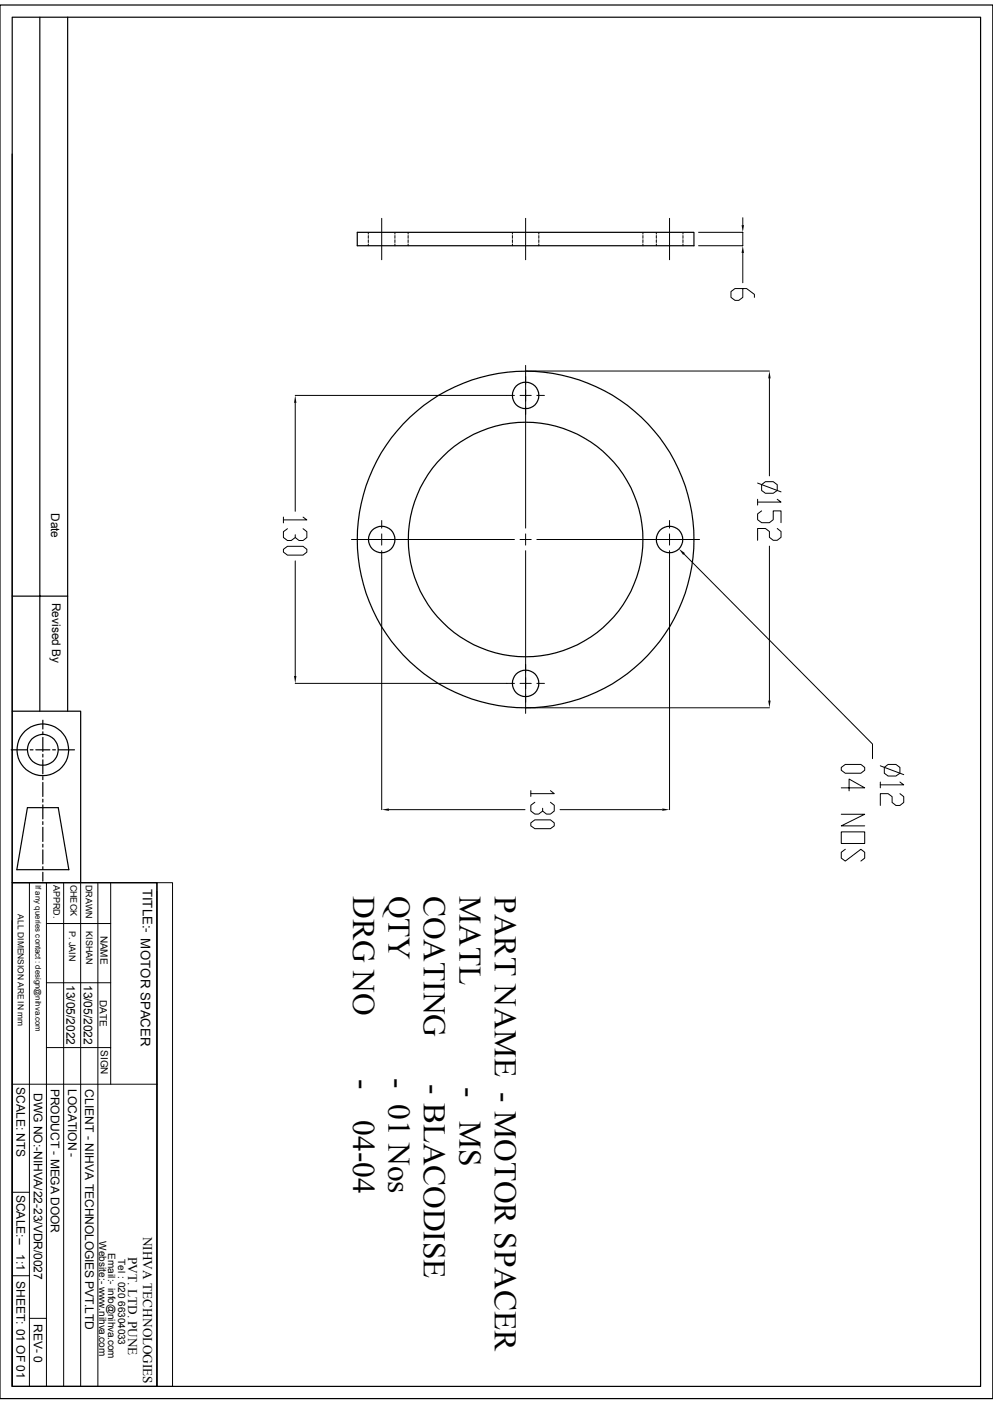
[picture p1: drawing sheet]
<svg xmlns="http://www.w3.org/2000/svg" width="210mm" height="297mm" viewBox="0 0 210 297" stroke-linecap="round" stroke-linejoin="round" font-family="sans-serif">
<g fill="none" stroke="#000" stroke-width=".25">
<path d="M0 1.1h210v294.8h-210zM2.6 3.6h204.8v289.7h-204.8zM8.4 3.6v146.9M14.3 3.6v146.9M2.6 32.6v117.9h14.5v36.2M75.6 49.1h71.2v2.9h-71.2zM2.6 126.1h11.7M2.4 158.6h3.4M2.6 150.5v36.2M6.4 158.6h.6M7.6 158.6h2.9M9.1 152.4v1.8"/>
<path d="M9.1 154.8v.6M9.1 156v3M9.1 159.6v.5M11.1 158.6h.6M12.3 158.6h3.4M5.8 170.9h6.5l2.3 13.1h-11zM9.1 160.7v3M9.1 164.3v.6M9.1 165.5v3M9.1 169.1v.6M9.1 170.3v2.9M9.1 173.8v.6"/>
<path d="M9.1 175v3M9.1 178.6v.6M9.1 179.8v3M2.6 186.7h30.6v106.6h-30.6zM2.6 194.8v98.5M9.1 184.5v1.9M9.1 183.3v.6"/>
<circle cx="111.2" cy="83.6" r="2.8"/>
<circle cx="80.7" cy="114.1" r="2.8"/>
<circle cx="111.2" cy="114.1" r="35.6"/>
<circle cx="111.2" cy="114.1" r="24.8"/>
<circle cx="141.6" cy="114.1" r="2.8"/>
<circle cx="9.1" cy="158.6" r="5.5"/>
<circle cx="9.1" cy="158.6" r="3.3"/>
<circle cx="111.2" cy="144.6" r="2.8"/>
</g>
<g fill="none" stroke="#000" stroke-width=".21">
<path d="M77.9 49.1v.4M77.9 49.8v.6M77.9 50.7v.6M77.9 51.6v.4M80.7 46.2v8.7M83.5 49.1v.4M83.5 49.8v.6M83.5 50.7v.6M83.5 51.6v.4M86.3 49.1v.4M86.3 49.8v.6M86.3 50.7v.6"/>
<path d="M86.3 51.6v.4M108.4 49.1v.4M108.4 49.8v.6M108.4 50.7v.6M108.4 51.6v.4M111.2 46.2v8.7M114 49.1v.4M114 49.8v.6M114 50.7v.6M114 51.6v.4M136 49.1v.4M136 49.8v.6"/>
<path d="M136 50.7v.6M136 51.6v.4M138.8 49.1v.4M138.8 49.8v.6M138.8 50.7v.6M138.8 51.6v.4M141.6 46.2v8.7M144.4 49.1v.4M144.4 49.8v.6M144.4 50.7v.6M144.4 51.6v.4M147.7 49.1h9.4v2.9h-9.4"/>
<path d="M157.1 46.1v1.5M157.1 53.5v6.3M111.2 77.3v34.4M111.2 78.5h51.5M157.1 61v1.9l-.8 .6h-.9l-.8-.6v-1.2l.8-.7h2.5l1.7 1.3v.6M62.4 83.7h46.4M62.4 85.2v23M110 83.7h1.2v1.2M111.2 82.5v1.2h1.2M113.5 83.7h1.6M162.7 80.1v20.6M59.9 109.4v1.2"/>
<path d="M59.9 116.2l.9-.6h3.3l.8 .6v.6l-.8 .6h-3.3l-.9-.6zM60.8 111.8l-.9 .7v1.2l.9 .6h.8l.8-.6M62.4 118.7v24.3M64.1 109.4l.8 .6h-5M64.1 111.8l.8 .7v1.2l-.8 .6h-.9l-.8-.6v-.6M74.3 114.1h34.5M79.5 114.1h1.2v1.2M80.7 112.9v1.2h1.2M80.7 110.1v1.6M80.7 116.5v54.8M110 114.1h1.2v1.2M111.2 116.5v34.4"/>
<path d="M111.2 112.9v1.2h1.2M113.5 114.1h34.5M140.4 114.1h1.2v1.2M141.6 110.1v1.6M141.6 116.5v54.8M141.6 112.9v1.2h1.2M144.7 117.2l39.8 40.2v3.1M160.2 102.2l5 1.9M160.2 105.6v1.2M161.1 102.5l.8-.6h1.6l.9 .6v1.3l-.9 .6h-1.6l-.8-.6zM161.1 108.1l-.9 .6v1.2l.9 .7h1.6l.8-.7v-1.8h1.7v2.5M162.7 115.5v32.7"/>
<path d="M164.4 105.6l.8 .6h-5M164.4 111.8l.8 .6v1.3l-.8 .6h-.9l-.8-.6v-1.3l-.8-.6h-1.7v2.5M62.4 144.6h46.4M110 144.6h1.2v1.2M111.2 143.4v1.2h1.2M111.2 149.7h51.5M113.5 144.6h1.6M82.3 171.3h28.7M112.3 174.1l.8-.7h3.3l.8 .7v.6l-.8 .6h-3.3l-.8-.6zM112.3 167.3v1.2M113.1 169.7l-.8 .6v1.3l.8 .6h.8l.9-.6M116.4 167.3l.8 .6h-4.9"/>
<path d="M116.4 169.7l.8 .6v1.3l-.8 .6h-.8l-.8-.6v-.6M118.4 171.3h21.7M177.9 162.3l.9-.6h3.3l.8 .6v.6l-.8 .7h-3.3l-.9-.7zM177.9 176h5v2.4h-5zM177.9 166.7h5l-3.3-1.9v2.5M177.9 172.3h5l-5 2.4h5M178.8 179.7l-.9 .6v1.2l.9 .7 3.3-2.5 .8 .6v1.2l-.8 .7M186.2 162l4.9 1.9M186.2 165.4v1.3M187 162.3l.8-.6h1.7l.8 .6v1.3l-.8 .6h-1.7l-.8-.6zM190.3 165.4l.8 .6h-4.9M190.3 167.9l.8 .6v1.3l-.8 .6h-.8l-.8-.6v-1.3l-.9-.6h-1.6v2.5"/>
<path d="M2.6 186.7h30.6M6.2 186.7v106.6M9.8 195.4h13.6M9.8 186.7v106.6M13.5 186.7v106.6M17.1 186.7v106.6M20.7 186.7v106.6M23.4 186.7v42.7M33.2 186.7h3.3v106.6h-3.3zM33.2 188.6v104.7M9.8 207.9h13.6M2.6 229.4h30.6"/>
<path d="M9.8 221.6h13.6M2.6 252.2h3.6M2.6 269.9h3.6M6.2 278.9h3.6"/>
</g>
<path d="M156.8 47.6h.6l-.3 1.5zM157.1 52l.3 1.5h-.6zM62.4 83.7l.3 1.5h-.5zM162.7 78.5l.3 1.6h-.5zM143.6 116.1l1.3 .9-.4 .4zM62.2 143h.5l-.3 1.6zM162.5 148.2h.5l-.3 1.5zM80.7 171.3l1.6-.3v.5zM140.1 171l1.5 .3-1.5 .2z" fill="#000"/>
<g font-size="6.6">
<text x="74.7" y="189.6" transform="rotate(90 74.7 189.6)">DRG NO</text>
<text x="82.2" y="189.4" transform="rotate(90 82.2 189.4)">QTY</text>
<text x="89.7" y="189.4" transform="rotate(90 89.7 189.4)">COATING</text>
<text x="97.2" y="189.6" transform="rotate(90 97.2 189.6)">MATL</text>
<text x="104.6" y="189.6" transform="rotate(90 104.6 189.6)">PART NAME - MOTOR SPACER</text>
<text x="82.2" y="228" transform="rotate(90 82.2 228)">- 01 Nos</text>
<text x="74.7" y="228.2" transform="rotate(90 74.7 228.2)">-</text>
<text x="89.7" y="229.4" transform="rotate(90 89.7 229.4)">- BLACODISE</text>
<text x="97.2" y="230" transform="rotate(90 97.2 230)">-</text>
<text x="74.7" y="237" transform="rotate(90 74.7 237)">04-04</text>
<text x="97.2" y="237.2" transform="rotate(90 97.2 237.2)">MS</text>
</g>
<g font-size="2.8">
<text x="30.2" y="188" transform="rotate(90 30.2 188)">TITLE:- MOTOR SPACER</text>
<text x="30.3" y="261.6" transform="rotate(90 30.3 261.6)">NIHVA TECHNOLOGIES</text>
<text x="27.1" y="265.9" transform="rotate(90 27.1 265.9)">PVT. LTD. PUNE</text>
</g>
<g font-size="2.5">
<text x="10.8" y="108.5" transform="rotate(90 10.8 108.5)">Date</text>
<text x="11" y="127.5" transform="rotate(90 11 127.5)">Revised By</text>
<text x="14.1" y="208.4" transform="rotate(90 14.1 208.4)">13/05/2022</text>
<text x="17.7" y="208.3" transform="rotate(90 17.7 208.3)">13/05/2022</text>
<text x="3.5" y="230" transform="rotate(90 3.5 230)">SCALE: NTS</text>
<text x="7.2" y="231.2" transform="rotate(90 7.2 231.2)">DWG NO:-NIHVA/22-23/VDR/0027</text>
<text x="10.8" y="230.3" transform="rotate(90 10.8 230.3)">PRODUCT - MEGA DOOR</text>
<text x="14.4" y="230.3" transform="rotate(90 14.4 230.3)">LOCATION -</text>
<text x="18" y="230.4" transform="rotate(90 18 230.4)">CLIENT - NIHVA TECHNOLOGIES PVT.LTD</text>
<text x="3.5" y="252.7" transform="rotate(90 3.5 252.7)">SCALE:--</text>
<text x="3.5" y="265.3" transform="rotate(90 3.5 265.3)">1:1</text>
<text x="3.5" y="271" transform="rotate(90 3.5 271)">SHEET: 01 OF 01</text>
<text x="7.2" y="280" transform="rotate(90 7.2 280)">REV- 0</text>
</g>
<g font-size="2.1">
<text x="21.3" y="197.9" transform="rotate(90 21.3 197.9)">NAME</text>
<text x="21.1" y="211.5" transform="rotate(90 21.1 211.5)">DATE</text>
<text x="21.3" y="222.1" transform="rotate(90 21.3 222.1)">SIGN</text>
<text x="21" y="262.6" transform="rotate(90 21 262.6)">Website:- www.nihva.com</text>
<text x="22.9" y="265" transform="rotate(90 22.9 265)">Email:- info@nihva.com</text>
<text x="25" y="266.3" transform="rotate(90 25 266.3)">Tel : 020 66304033</text>
</g>
<g font-size="1.9">
<text x="11.3" y="187.2" transform="rotate(90 11.3 187.2)">APPRD.</text>
<text x="14.9" y="187.1" transform="rotate(90 14.9 187.1)">CHECK</text>
<text x="18.1" y="187.2" transform="rotate(90 18.1 187.2)">DRAWN</text>
<text x="14.6" y="196.9" transform="rotate(90 14.6 196.9)">P. JAIN</text>
<text x="18.2" y="197" transform="rotate(90 18.2 197)">KISHAN</text>
</g>
<text font-size="1.8" x="3.8" y="193.4" transform="rotate(90 3.8 193.4)">ALL DIMENSION ARE IN mm</text>
<text font-size="1.7" x="7.5" y="187.2" transform="rotate(90 7.5 187.2)">If any queries contact : design@nihva.com</text>
</svg>
